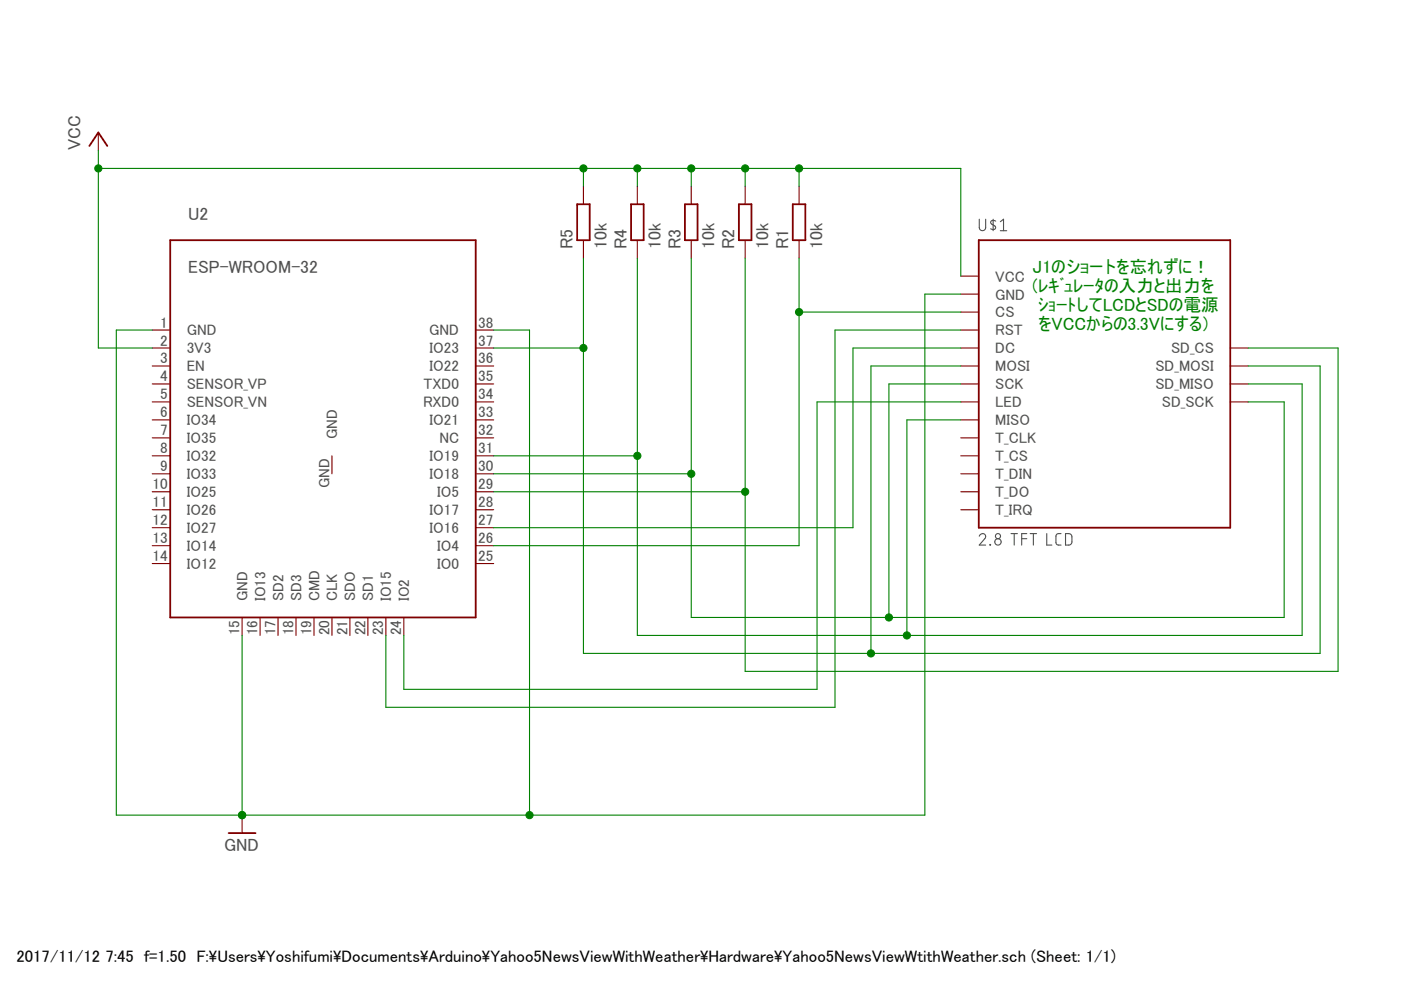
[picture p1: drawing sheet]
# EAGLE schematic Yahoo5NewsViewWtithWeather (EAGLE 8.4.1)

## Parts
R1  10k  R-EU_0204/5  [0204/5]
R2  10k  R-EU_0204/5  [0204/5]
R3  10k  R-EU_0204/5  [0204/5]
R4  10k  R-EU_0204/5  [0204/5]
R5  10k  R-EU_0204/5  [0204/5]
U2  ESP-WROOM-32  [ESP-WROOM-32]
U$1  2.8_TFT_LCD  [2.8_TFT_LCD]

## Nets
GND: U2.1(GND) U2.15(GND) U2.38(GND) U$1.GND
N$1: R1.1 U2.26(IO4) U$1.CS
N$2: U2.23(IO15) U$1.RST
N$3: U2.27(IO16) U$1.DC
N$5: R3.1 U2.30(IO18) U$1.SCK U$1.SD_SCK
N$6: R5.1 U2.37(IO23) U$1.MOSI U$1.SD_MOSI
N$7: U2.24(IO2) U$1.LED
N$8: R4.1 U2.31(IO19) U$1.MISO U$1.SD_MISO
N$10: R2.1 U2.29(IO5) U$1.SD_CS
VCC: R1.2 R2.2 R3.2 R4.2 R5.2 U2.2(3V3) U$1.VCC
Unconnected: U2.3(EN) U2.4(SENSOR_VP) U2.5(SENSOR_VN) U2.6(IO34) U2.7(IO35) U2.8(IO32) U2.9(IO33) U2.10(IO25) U2.11(IO26) U2.12(IO27) U2.13(IO14) U2.14(IO12) U2.16(IO13) U2.17(SD2) U2.18(SD3) U2.19(CMD) U2.20(CLK) U2.21(SDO) U2.22(SD1) U2.25(IO0) U2.28(IO17) U2.32(NC) U2.33(IO21) U2.34(RXD0) U2.35(TXD0) U2.36(IO22) U2.GND U$1.T_CLK U$1.T_CS U$1.T_DIN U$1.T_DO U$1.T_IRQ

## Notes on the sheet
- J1のショートを忘れずに！
  (ﾚｷﾞｭﾚｰﾀの入力と出力を
   ｼｮｰﾄしてLCDとSDの電源
   をVCCからの3.3Vにする)
